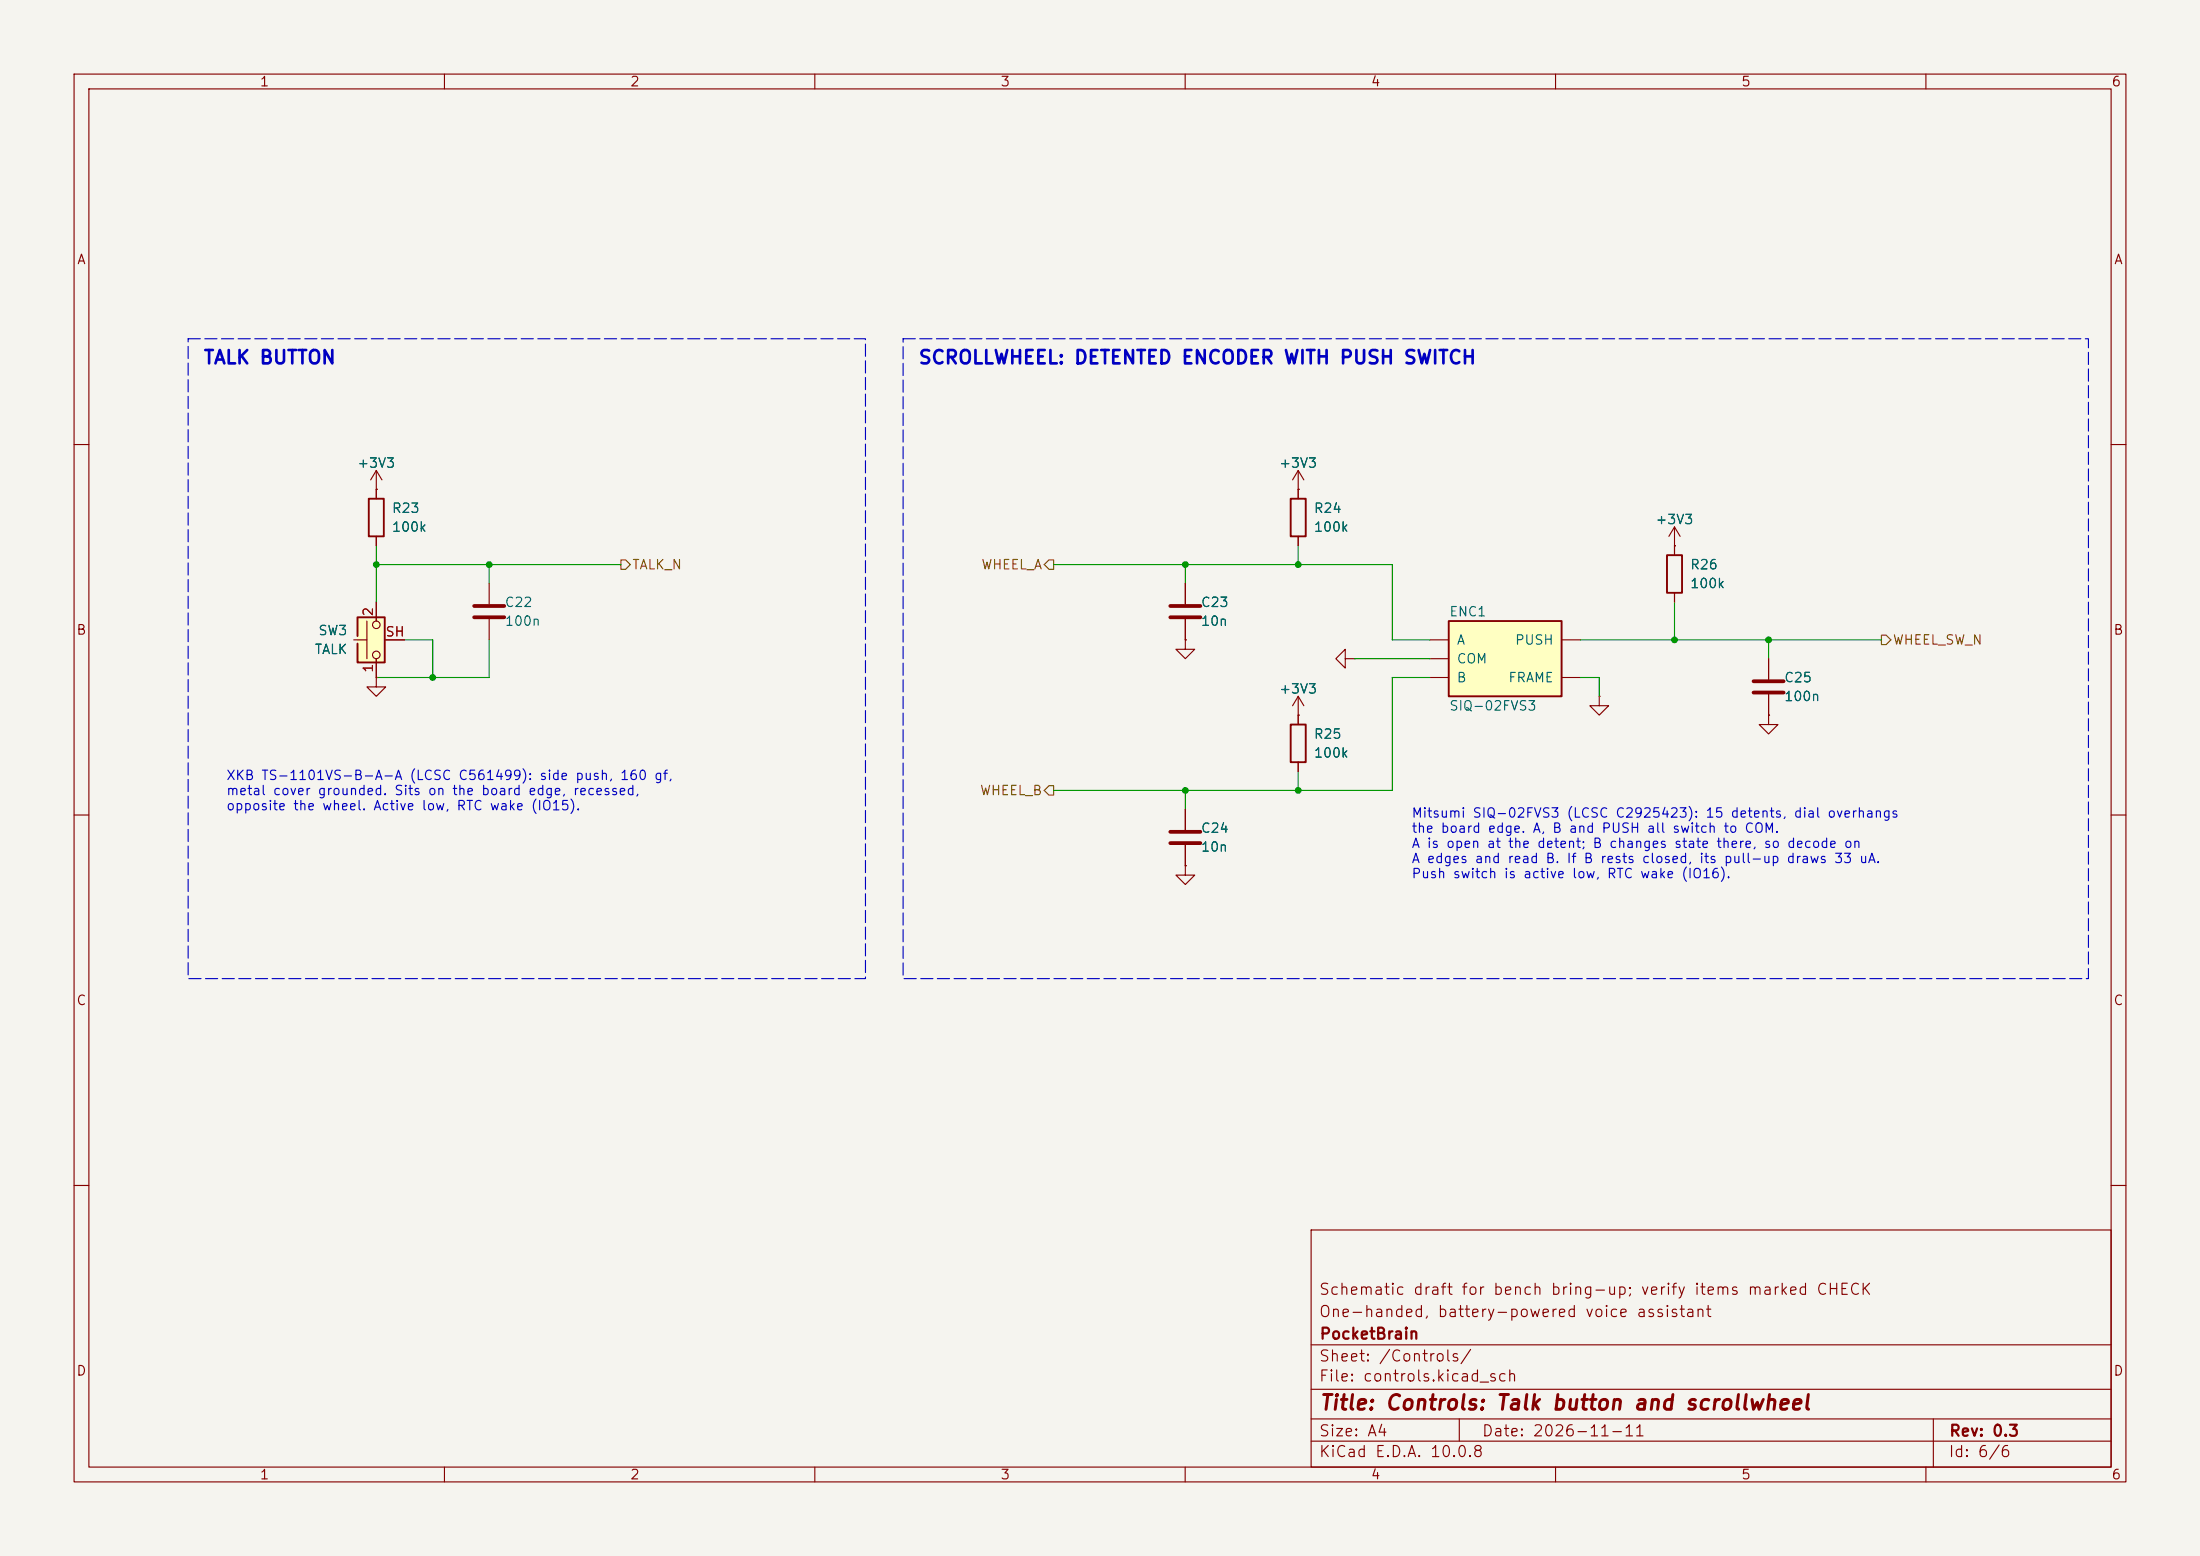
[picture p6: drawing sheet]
(kicad_sch
 (version 20260306)
 (generator "eeschema")
 (generator_version "10.0")
 (paper "A4")
 (title_block
  (title "Controls: Talk button and scrollwheel")
  (date "2026-11-11")
  (rev "0.3")
  (company "PocketBrain")
  (comment 1 "One-handed, battery-powered voice assistant")
  (comment 2 "Schematic draft for bench bring-up; verify items marked CHECK"))
 (lib_symbols
  (symbol "Device:C"
   (pin_numbers (hide yes))
   (pin_names
    (offset 0.254)) (exclude_from_sim no) (in_bom yes) (on_board yes)
   (in_pos_files yes)
   (duplicate_pin_numbers_are_jumpers no)
   (property "Reference" "C" (at 0.635 2.54 0) (show_name no) (do_not_autoplace no) (effects (font (size 1.27 1.27)) (justify left)))
   (property "Value" "C" (at 0.635 -2.54 0) (show_name no) (do_not_autoplace no) (effects (font (size 1.27 1.27)) (justify left)))
   (property "Footprint" "" (at 0.9652 -3.81 0) (show_name no) (do_not_autoplace no) (hide yes) (effects (font (size 1.27 1.27))))
   (property "Datasheet" "" (at 0 0 0) (show_name no) (do_not_autoplace no) (hide yes) (effects (font (size 1.27 1.27))))
   (property "Description" "Unpolarized capacitor" (at 0 0 0) (show_name no) (do_not_autoplace no) (hide yes) (effects (font (size 1.27 1.27))))
   (symbol "C_0_1"
    (polyline (pts (xy -2.032 0.762) (xy 2.032 0.762)) (stroke (width 0.508) (type default)) (fill (type none)))
    (polyline (pts (xy -2.032 -0.762) (xy 2.032 -0.762)) (stroke (width 0.508) (type default)) (fill (type none))))
   (symbol "C_1_1"
    (pin passive line (at 0 3.81 270) (length 2.794) (name "" (effects (font (size 1.27 1.27)))) (number "1" (effects (font (size 1.27 1.27)))))
    (pin passive line (at 0 -3.81 90) (length 2.794) (name "" (effects (font (size 1.27 1.27)))) (number "2" (effects (font (size 1.27 1.27))))))
   (embedded_fonts no))
  (symbol "Device:R"
   (pin_numbers (hide yes))
   (pin_names
    (offset 0)) (exclude_from_sim no) (in_bom yes) (on_board yes)
   (in_pos_files yes)
   (duplicate_pin_numbers_are_jumpers no)
   (property "Reference" "R" (at 2.032 0 90) (show_name no) (do_not_autoplace no) (effects (font (size 1.27 1.27))))
   (property "Value" "R" (at 0 0 90) (show_name no) (do_not_autoplace no) (effects (font (size 1.27 1.27))))
   (property "Footprint" "" (at -1.778 0 90) (show_name no) (do_not_autoplace no) (hide yes) (effects (font (size 1.27 1.27))))
   (property "Datasheet" "" (at 0 0 0) (show_name no) (do_not_autoplace no) (hide yes) (effects (font (size 1.27 1.27))))
   (property "Description" "Resistor" (at 0 0 0) (show_name no) (do_not_autoplace no) (hide yes) (effects (font (size 1.27 1.27))))
   (symbol "R_0_1"
    (rectangle (start -1.016 -2.54) (end 1.016 2.54) (stroke (width 0.254) (type default)) (fill (type none))))
   (symbol "R_1_1"
    (pin passive line (at 0 3.81 270) (length 1.27) (name "" (effects (font (size 1.27 1.27)))) (number "1" (effects (font (size 1.27 1.27)))))
    (pin passive line (at 0 -3.81 90) (length 1.27) (name "" (effects (font (size 1.27 1.27)))) (number "2" (effects (font (size 1.27 1.27))))))
   (embedded_fonts no))
  (symbol "Switch:SW_Push_Shielded"
   (pin_names
    (offset 1.016) (hide yes)) (exclude_from_sim no) (in_bom yes) (on_board yes)
   (in_pos_files yes)
   (duplicate_pin_numbers_are_jumpers no)
   (property "Reference" "SW" (at 4.318 2.032 0) (show_name no) (do_not_autoplace no) (effects (font (size 1.27 1.27)) (justify left)))
   (property "Value" "SW_Push_Shielded" (at 0 4.572 0) (show_name no) (do_not_autoplace no) (effects (font (size 1.27 1.27))))
   (property "Footprint" "" (at 0 5.08 0) (show_name no) (do_not_autoplace no) (hide yes) (effects (font (size 1.27 1.27))))
   (property "Datasheet" "" (at 0 5.08 0) (show_name no) (do_not_autoplace no) (hide yes) (effects (font (size 1.27 1.27))))
   (property "Description" "Generic push-button switch, two contact pins and shield pin(s)" (at 0 0 0) (show_name no) (do_not_autoplace no) (hide yes) (effects (font (size 1.27 1.27))))
   (symbol "SW_Push_Shielded_0_1"
    (circle (center -2.032 0) (radius 0.508) (stroke (width 0) (type default)) (fill (type none)))
    (polyline (pts (xy 0 1.27) (xy 0 3.048)) (stroke (width 0) (type default)) (fill (type none)))
    (polyline (pts (xy 0.508 2.54) (xy 3.048 2.54) (xy 3.048 -1.143) (xy -3.048 -1.143) (xy -3.048 2.54) (xy -0.508 2.54)) (stroke (width -0.0254) (type default)) (fill (type none)))
    (polyline (pts (xy 0.508 2.54) (xy 3.048 2.54) (xy 3.048 -1.143) (xy -3.048 -1.143) (xy -3.048 2.54) (xy -0.508 2.54)) (stroke (width 0.254) (type default)) (fill (type none)))
    (circle (center 2.032 0) (radius 0.508) (stroke (width 0) (type default)) (fill (type none)))
    (polyline (pts (xy 2.54 1.27) (xy -2.54 1.27)) (stroke (width 0) (type default)) (fill (type none)))
    (pin passive line (at -5.08 0 0) (length 2.54) (name "1" (effects (font (size 1.27 1.27)))) (number "1" (effects (font (size 1.27 1.27)))))
    (pin passive line (at 5.08 0 180) (length 2.54) (name "2" (effects (font (size 1.27 1.27)))) (number "2" (effects (font (size 1.27 1.27))))))
   (symbol "SW_Push_Shielded_1_1"
    (rectangle (start -3.048 2.54) (end 3.048 -1.27) (stroke (width -0.0254) (type default)) (fill (type background)))
    (pin passive line (at 0 -3.81 90) (length 2.54) (name "B" (effects (font (size 1.27 1.27)))) (number "SH" (effects (font (size 1.27 1.27))))))
   (embedded_fonts no))
  (symbol "pocketbrain:SIQ-02FVS3"
   (pin_numbers (hide yes))
   (pin_names
    (offset 1.016)) (exclude_from_sim no) (in_bom yes) (on_board yes)
   (in_pos_files yes)
   (duplicate_pin_numbers_are_jumpers no)
   (property "Reference" "ENC" (at -7.62 6.35 0) (show_name no) (do_not_autoplace no) (effects (font (size 1.27 1.27)) (justify left)))
   (property "Value" "SIQ-02FVS3" (at 0 6.35 0) (show_name no) (do_not_autoplace no) (effects (font (size 1.27 1.27)) (justify left)))
   (property "Footprint" "pocketbrain:RotaryEncoder_Mitsumi_SIQ-02FVS3" (at 0 -7.62 0) (show_name no) (do_not_autoplace no) (hide yes) (effects (font (size 1.27 1.27))))
   (property "Datasheet" "https://datasheet.lcsc.com/datasheet/pdf/7bff72617d5a3503f5ed21ab02a77dea.pdf" (at 0 -10.16 0) (show_name no) (do_not_autoplace no) (hide yes) (effects (font (size 1.27 1.27))))
   (property "Description" "Mitsumi thumbwheel encoder, 15 detents, with push (slide) switch; A, B and PUSH switch to COM" (at 0 0 0) (show_name no) (do_not_autoplace no) (hide yes) (effects (font (size 1.27 1.27))))
   (symbol "SIQ-02FVS3_0_1"
    (rectangle (start -7.62 5.08) (end 7.62 -5.08) (stroke (width 0.254) (type default)) (fill (type background))))
   (symbol "SIQ-02FVS3_1_1"
    (pin passive line (at -10.16 2.54 0) (length 2.54) (name "A" (effects (font (size 1.27 1.27)))) (number "A" (effects (font (size 1.27 1.27)))))
    (pin passive line (at -10.16 -2.54 0) (length 2.54) (name "B" (effects (font (size 1.27 1.27)))) (number "B" (effects (font (size 1.27 1.27)))))
    (pin passive line (at -10.16 0 0) (length 2.54) (name "COM" (effects (font (size 1.27 1.27)))) (number "C" (effects (font (size 1.27 1.27)))))
    (pin passive line (at 10.16 -2.54 180) (length 2.54) (name "FRAME" (effects (font (size 1.27 1.27)))) (number "MP" (effects (font (size 1.27 1.27)))))
    (pin passive line (at 10.16 2.54 180) (length 2.54) (name "PUSH" (effects (font (size 1.27 1.27)))) (number "S" (effects (font (size 1.27 1.27))))))
   (embedded_fonts no))
  (symbol "power:+3V3"
   (power global)
   (pin_numbers (hide yes))
   (pin_names
    (offset 0) (hide yes)) (exclude_from_sim no) (in_bom yes) (on_board yes)
   (in_pos_files yes)
   (duplicate_pin_numbers_are_jumpers no)
   (property "Reference" "#PWR" (at 0 -3.81 0) (show_name no) (do_not_autoplace no) (hide yes) (effects (font (size 1.27 1.27))))
   (property "Value" "+3V3" (at 0 3.556 0) (show_name no) (do_not_autoplace no) (effects (font (size 1.27 1.27))))
   (property "Footprint" "" (at 0 0 0) (show_name no) (do_not_autoplace no) (hide yes) (effects (font (size 1.27 1.27))))
   (property "Datasheet" "" (at 0 0 0) (show_name no) (do_not_autoplace no) (hide yes) (effects (font (size 1.27 1.27))))
   (property "Description" "Power symbol creates a global label with name \"+3V3\"" (at 0 0 0) (show_name no) (do_not_autoplace no) (hide yes) (effects (font (size 1.27 1.27))))
   (symbol "+3V3_0_1"
    (polyline (pts (xy -0.762 1.27) (xy 0 2.54)) (stroke (width 0) (type default)) (fill (type none)))
    (polyline (pts (xy 0 2.54) (xy 0.762 1.27)) (stroke (width 0) (type default)) (fill (type none)))
    (polyline (pts (xy 0 0) (xy 0 2.54)) (stroke (width 0) (type default)) (fill (type none))))
   (symbol "+3V3_1_1"
    (pin power_in line (at 0 0 90) (length 0) (name "" (effects (font (size 1.27 1.27)))) (number "1" (effects (font (size 1.27 1.27))))))
   (embedded_fonts no))
  (symbol "power:GND"
   (power global)
   (pin_numbers (hide yes))
   (pin_names
    (offset 0) (hide yes)) (exclude_from_sim no) (in_bom yes) (on_board yes)
   (in_pos_files yes)
   (duplicate_pin_numbers_are_jumpers no)
   (property "Reference" "#PWR" (at 0 -6.35 0) (show_name no) (do_not_autoplace no) (hide yes) (effects (font (size 1.27 1.27))))
   (property "Value" "GND" (at 0 -3.81 0) (show_name no) (do_not_autoplace no) (effects (font (size 1.27 1.27))))
   (property "Footprint" "" (at 0 0 0) (show_name no) (do_not_autoplace no) (hide yes) (effects (font (size 1.27 1.27))))
   (property "Datasheet" "" (at 0 0 0) (show_name no) (do_not_autoplace no) (hide yes) (effects (font (size 1.27 1.27))))
   (property "Description" "Power symbol creates a global label with name \"GND\" , ground" (at 0 0 0) (show_name no) (do_not_autoplace no) (hide yes) (effects (font (size 1.27 1.27))))
   (symbol "GND_0_1"
    (polyline (pts (xy 0 0) (xy 0 -1.27) (xy 1.27 -1.27) (xy 0 -2.54) (xy -1.27 -1.27) (xy 0 -1.27)) (stroke (width 0) (type default)) (fill (type none))))
   (symbol "GND_1_1"
    (pin power_in line (at 0 0 270) (length 0) (name "" (effects (font (size 1.27 1.27)))) (number "1" (effects (font (size 1.27 1.27))))))
   (embedded_fonts no)))
 (rectangle
  (start 121.92 45.72)
  (end 281.94 132.08)
  (stroke (width 0.15) (type dash))
  (fill (type none)))
 (rectangle
  (start 25.4 45.72)
  (end 116.84 132.08)
  (stroke (width 0.15) (type dash))
  (fill (type none)))
 (text "SCROLLWHEEL: DETENTED ENCODER WITH PUSH SWITCH"
  (exclude_from_sim no)
  (at 123.825 49.53 0)
  (effects (font (size 1.8 1.8)
    (bold yes)) (justify left bottom)))
 (text "TALK BUTTON"
  (exclude_from_sim no)
  (at 27.305 49.53 0)
  (effects (font (size 1.8 1.8)
    (bold yes)) (justify left bottom)))
 (text "Mitsumi SIQ-02FVS3 (LCSC C2925423): 15 detents, dial overhangs\nthe board edge. A, B and PUSH all switch to COM.\nA is open at the detent; B changes state there, so decode on\nA edges and read B. If B rests closed, its pull-up draws 33 uA.\nPush switch is active low, RTC wake (IO16)."
  (exclude_from_sim no)
  (at 190.5 109.22 0)
  (effects (font (size 1.27 1.27)) (justify left top)))
 (text "XKB TS-1101VS-B-A-A (LCSC C561499): side push, 160 gf,\nmetal cover grounded. Sits on the board edge, recessed,\nopposite the wheel. Active low, RTC wake (IO15)."
  (exclude_from_sim no)
  (at 30.48 104.14 0)
  (effects (font (size 1.27 1.27)) (justify left top)))
 (junction
  (at 66.04 76.2)
  (diameter 0)
  (color 0 0 0 0))
 (junction
  (at 160.02 106.68)
  (diameter 0)
  (color 0 0 0 0))
 (junction
  (at 160.02 76.2)
  (diameter 0)
  (color 0 0 0 0))
 (junction
  (at 175.26 76.2)
  (diameter 0)
  (color 0 0 0 0))
 (junction
  (at 58.42 91.44)
  (diameter 0)
  (color 0 0 0 0))
 (junction
  (at 175.26 106.68)
  (diameter 0)
  (color 0 0 0 0))
 (junction
  (at 238.76 86.36)
  (diameter 0)
  (color 0 0 0 0))
 (junction
  (at 226.06 86.36)
  (diameter 0)
  (color 0 0 0 0))
 (junction
  (at 50.8 76.2)
  (diameter 0)
  (color 0 0 0 0))
 (wire
  (pts (xy 54.61 86.36) (xy 58.42 86.36))
  (stroke (width 0) (type default)))
 (wire
  (pts (xy 58.42 91.44) (xy 50.8 91.44))
  (stroke (width 0) (type default)))
 (wire
  (pts (xy 226.06 81.28) (xy 226.06 86.36))
  (stroke (width 0) (type default)))
 (wire
  (pts (xy 50.8 76.2) (xy 66.04 76.2))
  (stroke (width 0) (type default)))
 (wire
  (pts (xy 66.04 76.2) (xy 66.04 78.74))
  (stroke (width 0) (type default)))
 (wire
  (pts (xy 187.96 91.44) (xy 187.96 106.68))
  (stroke (width 0) (type default)))
 (wire
  (pts (xy 226.06 86.36) (xy 238.76 86.36))
  (stroke (width 0) (type default)))
 (wire
  (pts (xy 175.26 106.68) (xy 160.02 106.68))
  (stroke (width 0) (type default)))
 (wire
  (pts (xy 193.04 88.9) (xy 182.88 88.9))
  (stroke (width 0) (type default)))
 (wire
  (pts (xy 175.26 73.66) (xy 175.26 76.2))
  (stroke (width 0) (type default)))
 (wire
  (pts (xy 50.8 76.2) (xy 50.8 81.28))
  (stroke (width 0) (type default)))
 (wire
  (pts (xy 160.02 106.68) (xy 160.02 109.22))
  (stroke (width 0) (type default)))
 (wire
  (pts (xy 238.76 86.36) (xy 254 86.36))
  (stroke (width 0) (type default)))
 (wire
  (pts (xy 66.04 91.44) (xy 58.42 91.44))
  (stroke (width 0) (type default)))
 (wire
  (pts (xy 66.04 76.2) (xy 83.82 76.2))
  (stroke (width 0) (type default)))
 (wire
  (pts (xy 213.36 91.44) (xy 215.9 91.44))
  (stroke (width 0) (type default)))
 (wire
  (pts (xy 175.26 104.14) (xy 175.26 106.68))
  (stroke (width 0) (type default)))
 (wire
  (pts (xy 187.96 76.2) (xy 175.26 76.2))
  (stroke (width 0) (type default)))
 (wire
  (pts (xy 187.96 86.36) (xy 187.96 76.2))
  (stroke (width 0) (type default)))
 (wire
  (pts (xy 50.8 73.66) (xy 50.8 76.2))
  (stroke (width 0) (type default)))
 (wire
  (pts (xy 187.96 106.68) (xy 175.26 106.68))
  (stroke (width 0) (type default)))
 (wire
  (pts (xy 215.9 91.44) (xy 215.9 93.98))
  (stroke (width 0) (type default)))
 (wire
  (pts (xy 160.02 76.2) (xy 142.24 76.2))
  (stroke (width 0) (type default)))
 (wire
  (pts (xy 193.04 86.36) (xy 187.96 86.36))
  (stroke (width 0) (type default)))
 (wire
  (pts (xy 175.26 76.2) (xy 160.02 76.2))
  (stroke (width 0) (type default)))
 (wire
  (pts (xy 160.02 76.2) (xy 160.02 78.74))
  (stroke (width 0) (type default)))
 (wire
  (pts (xy 193.04 91.44) (xy 187.96 91.44))
  (stroke (width 0) (type default)))
 (wire
  (pts (xy 160.02 106.68) (xy 142.24 106.68))
  (stroke (width 0) (type default)))
 (wire
  (pts (xy 58.42 86.36) (xy 58.42 91.44))
  (stroke (width 0) (type default)))
 (wire
  (pts (xy 66.04 86.36) (xy 66.04 91.44))
  (stroke (width 0) (type default)))
 (wire
  (pts (xy 213.36 86.36) (xy 226.06 86.36))
  (stroke (width 0) (type default)))
 (wire
  (pts (xy 238.76 86.36) (xy 238.76 88.9))
  (stroke (width 0) (type default)))
 (hierarchical_label "WHEEL_A"
  (shape output)
  (at 142.24 76.2 180)
  (effects (font (size 1.27 1.27)) (justify right)))
 (hierarchical_label "WHEEL_B"
  (shape output)
  (at 142.24 106.68 180)
  (effects (font (size 1.27 1.27)) (justify right)))
 (hierarchical_label "TALK_N"
  (shape output)
  (at 83.82 76.2 0)
  (effects (font (size 1.27 1.27)) (justify left)))
 (hierarchical_label "WHEEL_SW_N"
  (shape output)
  (at 254 86.36 0)
  (effects (font (size 1.27 1.27)) (justify left)))
 (symbol
  (lib_id "Device:R")
  (at 50.8 69.85 0)
  (unit 1)
  (body_style 1)
  (exclude_from_sim no)
  (in_bom yes)
  (on_board yes)
  (in_pos_files yes)
  (dnp no)
  (property "Reference" "R23" (at 52.832 68.58 0) (show_name no) (do_not_autoplace no) (effects (font (size 1.27 1.27)) (justify left)))
  (property "Value" "100k" (at 52.832 71.12 0) (show_name no) (do_not_autoplace no) (effects (font (size 1.27 1.27)) (justify left)))
  (property "Footprint" "Resistor_SMD:R_0402_1005Metric" (at 50.8 69.85 0) (hide yes) (show_name no) (do_not_autoplace no) (effects (font (size 1.27 1.27))))
  (property "Datasheet" "" (at 50.8 69.85 0) (hide yes) (show_name no) (do_not_autoplace no) (effects (font (size 1.27 1.27))))
  (property "Description" "Resistor" (at 50.8 69.85 0) (hide yes) (show_name no) (do_not_autoplace no) (effects (font (size 1.27 1.27))))
  (pin "1")
  (pin "2"))
 (symbol
  (lib_id "power:GND")
  (at 160.02 116.84 0)
  (unit 1)
  (body_style 1)
  (exclude_from_sim no)
  (in_bom yes)
  (on_board yes)
  (in_pos_files yes)
  (dnp no)
  (property "Reference" "#PWR607" (at 160.02 123.19 0) (hide yes) (show_name no) (do_not_autoplace no) (effects (font (size 1.27 1.27))))
  (property "Value" "GND" (at 160.02 120.65 0) (hide yes) (show_name no) (do_not_autoplace no) (effects (font (size 1.27 1.27))))
  (property "Footprint" "" (at 160.02 116.84 0) (hide yes) (show_name no) (do_not_autoplace no) (effects (font (size 1.27 1.27))))
  (property "Datasheet" "" (at 160.02 116.84 0) (hide yes) (show_name no) (do_not_autoplace no) (effects (font (size 1.27 1.27))))
  (property "Description" "Power symbol creates a global label with name \"GND\" , ground" (at 160.02 116.84 0) (hide yes) (show_name no) (do_not_autoplace no) (effects (font (size 1.27 1.27))))
  (pin "1"))
 (symbol
  (lib_id "power:+3V3")
  (at 226.06 73.66 0)
  (unit 1)
  (body_style 1)
  (exclude_from_sim no)
  (in_bom yes)
  (on_board yes)
  (in_pos_files yes)
  (dnp no)
  (property "Reference" "#PWR608" (at 226.06 77.47 0) (hide yes) (show_name no) (do_not_autoplace no) (effects (font (size 1.27 1.27))))
  (property "Value" "+3V3" (at 226.06 70.104 0) (show_name no) (do_not_autoplace no) (effects (font (size 1.27 1.27))))
  (property "Footprint" "" (at 226.06 73.66 0) (hide yes) (show_name no) (do_not_autoplace no) (effects (font (size 1.27 1.27))))
  (property "Datasheet" "" (at 226.06 73.66 0) (hide yes) (show_name no) (do_not_autoplace no) (effects (font (size 1.27 1.27))))
  (property "Description" "Power symbol creates a global label with name \"+3V3\"" (at 226.06 73.66 0) (hide yes) (show_name no) (do_not_autoplace no) (effects (font (size 1.27 1.27))))
  (pin "1"))
 (symbol
  (lib_id "power:GND")
  (at 215.9 93.98 0)
  (unit 1)
  (body_style 1)
  (exclude_from_sim no)
  (in_bom yes)
  (on_board yes)
  (in_pos_files yes)
  (dnp no)
  (property "Reference" "#PWR610" (at 215.9 100.33 0) (hide yes) (show_name no) (do_not_autoplace no) (effects (font (size 1.27 1.27))))
  (property "Value" "GND" (at 215.9 97.79 0) (hide yes) (show_name no) (do_not_autoplace no) (effects (font (size 1.27 1.27))))
  (property "Footprint" "" (at 215.9 93.98 0) (hide yes) (show_name no) (do_not_autoplace no) (effects (font (size 1.27 1.27))))
  (property "Datasheet" "" (at 215.9 93.98 0) (hide yes) (show_name no) (do_not_autoplace no) (effects (font (size 1.27 1.27))))
  (property "Description" "Power symbol creates a global label with name \"GND\" , ground" (at 215.9 93.98 0) (hide yes) (show_name no) (do_not_autoplace no) (effects (font (size 1.27 1.27))))
  (pin "1"))
 (symbol
  (lib_id "power:GND")
  (at 50.8 91.44 0)
  (unit 1)
  (body_style 1)
  (exclude_from_sim no)
  (in_bom yes)
  (on_board yes)
  (in_pos_files yes)
  (dnp no)
  (property "Reference" "#PWR602" (at 50.8 97.79 0) (hide yes) (show_name no) (do_not_autoplace no) (effects (font (size 1.27 1.27))))
  (property "Value" "GND" (at 50.8 95.25 0) (hide yes) (show_name no) (do_not_autoplace no) (effects (font (size 1.27 1.27))))
  (property "Footprint" "" (at 50.8 91.44 0) (hide yes) (show_name no) (do_not_autoplace no) (effects (font (size 1.27 1.27))))
  (property "Datasheet" "" (at 50.8 91.44 0) (hide yes) (show_name no) (do_not_autoplace no) (effects (font (size 1.27 1.27))))
  (property "Description" "Power symbol creates a global label with name \"GND\" , ground" (at 50.8 91.44 0) (hide yes) (show_name no) (do_not_autoplace no) (effects (font (size 1.27 1.27))))
  (pin "1"))
 (symbol
  (lib_id "Device:C")
  (at 66.04 82.55 0)
  (unit 1)
  (body_style 1)
  (exclude_from_sim no)
  (in_bom yes)
  (on_board yes)
  (in_pos_files yes)
  (dnp no)
  (property "Reference" "C22" (at 68.072 81.28 0) (show_name no) (do_not_autoplace no) (effects (font (size 1.27 1.27)) (justify left)))
  (property "Value" "100n" (at 68.072 83.82 0) (show_name no) (do_not_autoplace no) (effects (font (size 1.27 1.27)) (justify left)))
  (property "Footprint" "Capacitor_SMD:C_0402_1005Metric" (at 66.04 82.55 0) (hide yes) (show_name no) (do_not_autoplace no) (effects (font (size 1.27 1.27))))
  (property "Datasheet" "" (at 66.04 82.55 0) (hide yes) (show_name no) (do_not_autoplace no) (effects (font (size 1.27 1.27))))
  (property "Description" "Unpolarized capacitor" (at 66.04 82.55 0) (hide yes) (show_name no) (do_not_autoplace no) (effects (font (size 1.27 1.27))))
  (pin "1")
  (pin "2"))
 (symbol
  (lib_id "Device:R")
  (at 175.26 69.85 0)
  (unit 1)
  (body_style 1)
  (exclude_from_sim no)
  (in_bom yes)
  (on_board yes)
  (in_pos_files yes)
  (dnp no)
  (property "Reference" "R24" (at 177.292 68.58 0) (show_name no) (do_not_autoplace no) (effects (font (size 1.27 1.27)) (justify left)))
  (property "Value" "100k" (at 177.292 71.12 0) (show_name no) (do_not_autoplace no) (effects (font (size 1.27 1.27)) (justify left)))
  (property "Footprint" "Resistor_SMD:R_0402_1005Metric" (at 175.26 69.85 0) (hide yes) (show_name no) (do_not_autoplace no) (effects (font (size 1.27 1.27))))
  (property "Datasheet" "" (at 175.26 69.85 0) (hide yes) (show_name no) (do_not_autoplace no) (effects (font (size 1.27 1.27))))
  (property "Description" "Resistor" (at 175.26 69.85 0) (hide yes) (show_name no) (do_not_autoplace no) (effects (font (size 1.27 1.27))))
  (pin "1")
  (pin "2"))
 (symbol
  (lib_id "power:+3V3")
  (at 175.26 66.04 0)
  (unit 1)
  (body_style 1)
  (exclude_from_sim no)
  (in_bom yes)
  (on_board yes)
  (in_pos_files yes)
  (dnp no)
  (property "Reference" "#PWR603" (at 175.26 69.85 0) (hide yes) (show_name no) (do_not_autoplace no) (effects (font (size 1.27 1.27))))
  (property "Value" "+3V3" (at 175.26 62.484 0) (show_name no) (do_not_autoplace no) (effects (font (size 1.27 1.27))))
  (property "Footprint" "" (at 175.26 66.04 0) (hide yes) (show_name no) (do_not_autoplace no) (effects (font (size 1.27 1.27))))
  (property "Datasheet" "" (at 175.26 66.04 0) (hide yes) (show_name no) (do_not_autoplace no) (effects (font (size 1.27 1.27))))
  (property "Description" "Power symbol creates a global label with name \"+3V3\"" (at 175.26 66.04 0) (hide yes) (show_name no) (do_not_autoplace no) (effects (font (size 1.27 1.27))))
  (pin "1"))
 (symbol
  (lib_id "power:+3V3")
  (at 175.26 96.52 0)
  (unit 1)
  (body_style 1)
  (exclude_from_sim no)
  (in_bom yes)
  (on_board yes)
  (in_pos_files yes)
  (dnp no)
  (property "Reference" "#PWR606" (at 175.26 100.33 0) (hide yes) (show_name no) (do_not_autoplace no) (effects (font (size 1.27 1.27))))
  (property "Value" "+3V3" (at 175.26 92.964 0) (show_name no) (do_not_autoplace no) (effects (font (size 1.27 1.27))))
  (property "Footprint" "" (at 175.26 96.52 0) (hide yes) (show_name no) (do_not_autoplace no) (effects (font (size 1.27 1.27))))
  (property "Datasheet" "" (at 175.26 96.52 0) (hide yes) (show_name no) (do_not_autoplace no) (effects (font (size 1.27 1.27))))
  (property "Description" "Power symbol creates a global label with name \"+3V3\"" (at 175.26 96.52 0) (hide yes) (show_name no) (do_not_autoplace no) (effects (font (size 1.27 1.27))))
  (pin "1"))
 (symbol
  (lib_id "Device:C")
  (at 160.02 82.55 0)
  (unit 1)
  (body_style 1)
  (exclude_from_sim no)
  (in_bom yes)
  (on_board yes)
  (in_pos_files yes)
  (dnp no)
  (property "Reference" "C23" (at 162.052 81.28 0) (show_name no) (do_not_autoplace no) (effects (font (size 1.27 1.27)) (justify left)))
  (property "Value" "10n" (at 162.052 83.82 0) (show_name no) (do_not_autoplace no) (effects (font (size 1.27 1.27)) (justify left)))
  (property "Footprint" "Capacitor_SMD:C_0402_1005Metric" (at 160.02 82.55 0) (hide yes) (show_name no) (do_not_autoplace no) (effects (font (size 1.27 1.27))))
  (property "Datasheet" "" (at 160.02 82.55 0) (hide yes) (show_name no) (do_not_autoplace no) (effects (font (size 1.27 1.27))))
  (property "Description" "Unpolarized capacitor" (at 160.02 82.55 0) (hide yes) (show_name no) (do_not_autoplace no) (effects (font (size 1.27 1.27))))
  (pin "1")
  (pin "2"))
 (symbol
  (lib_id "Device:R")
  (at 226.06 77.47 0)
  (unit 1)
  (body_style 1)
  (exclude_from_sim no)
  (in_bom yes)
  (on_board yes)
  (in_pos_files yes)
  (dnp no)
  (property "Reference" "R26" (at 228.092 76.2 0) (show_name no) (do_not_autoplace no) (effects (font (size 1.27 1.27)) (justify left)))
  (property "Value" "100k" (at 228.092 78.74 0) (show_name no) (do_not_autoplace no) (effects (font (size 1.27 1.27)) (justify left)))
  (property "Footprint" "Resistor_SMD:R_0402_1005Metric" (at 226.06 77.47 0) (hide yes) (show_name no) (do_not_autoplace no) (effects (font (size 1.27 1.27))))
  (property "Datasheet" "" (at 226.06 77.47 0) (hide yes) (show_name no) (do_not_autoplace no) (effects (font (size 1.27 1.27))))
  (property "Description" "Resistor" (at 226.06 77.47 0) (hide yes) (show_name no) (do_not_autoplace no) (effects (font (size 1.27 1.27))))
  (pin "1")
  (pin "2"))
 (symbol
  (lib_id "Device:R")
  (at 175.26 100.33 0)
  (unit 1)
  (body_style 1)
  (exclude_from_sim no)
  (in_bom yes)
  (on_board yes)
  (in_pos_files yes)
  (dnp no)
  (property "Reference" "R25" (at 177.292 99.06 0) (show_name no) (do_not_autoplace no) (effects (font (size 1.27 1.27)) (justify left)))
  (property "Value" "100k" (at 177.292 101.6 0) (show_name no) (do_not_autoplace no) (effects (font (size 1.27 1.27)) (justify left)))
  (property "Footprint" "Resistor_SMD:R_0402_1005Metric" (at 175.26 100.33 0) (hide yes) (show_name no) (do_not_autoplace no) (effects (font (size 1.27 1.27))))
  (property "Datasheet" "" (at 175.26 100.33 0) (hide yes) (show_name no) (do_not_autoplace no) (effects (font (size 1.27 1.27))))
  (property "Description" "Resistor" (at 175.26 100.33 0) (hide yes) (show_name no) (do_not_autoplace no) (effects (font (size 1.27 1.27))))
  (pin "1")
  (pin "2"))
 (symbol
  (lib_id "Device:C")
  (at 238.76 92.71 0)
  (unit 1)
  (body_style 1)
  (exclude_from_sim no)
  (in_bom yes)
  (on_board yes)
  (in_pos_files yes)
  (dnp no)
  (property "Reference" "C25" (at 240.792 91.44 0) (show_name no) (do_not_autoplace no) (effects (font (size 1.27 1.27)) (justify left)))
  (property "Value" "100n" (at 240.792 93.98 0) (show_name no) (do_not_autoplace no) (effects (font (size 1.27 1.27)) (justify left)))
  (property "Footprint" "Capacitor_SMD:C_0402_1005Metric" (at 238.76 92.71 0) (hide yes) (show_name no) (do_not_autoplace no) (effects (font (size 1.27 1.27))))
  (property "Datasheet" "" (at 238.76 92.71 0) (hide yes) (show_name no) (do_not_autoplace no) (effects (font (size 1.27 1.27))))
  (property "Description" "Unpolarized capacitor" (at 238.76 92.71 0) (hide yes) (show_name no) (do_not_autoplace no) (effects (font (size 1.27 1.27))))
  (pin "1")
  (pin "2"))
 (symbol
  (lib_id "power:GND")
  (at 160.02 86.36 0)
  (unit 1)
  (body_style 1)
  (exclude_from_sim no)
  (in_bom yes)
  (on_board yes)
  (in_pos_files yes)
  (dnp no)
  (property "Reference" "#PWR604" (at 160.02 92.71 0) (hide yes) (show_name no) (do_not_autoplace no) (effects (font (size 1.27 1.27))))
  (property "Value" "GND" (at 160.02 90.17 0) (hide yes) (show_name no) (do_not_autoplace no) (effects (font (size 1.27 1.27))))
  (property "Footprint" "" (at 160.02 86.36 0) (hide yes) (show_name no) (do_not_autoplace no) (effects (font (size 1.27 1.27))))
  (property "Datasheet" "" (at 160.02 86.36 0) (hide yes) (show_name no) (do_not_autoplace no) (effects (font (size 1.27 1.27))))
  (property "Description" "Power symbol creates a global label with name \"GND\" , ground" (at 160.02 86.36 0) (hide yes) (show_name no) (do_not_autoplace no) (effects (font (size 1.27 1.27))))
  (pin "1"))
 (symbol
  (lib_id "pocketbrain:SIQ-02FVS3")
  (at 203.2 88.9 0)
  (unit 1)
  (body_style 1)
  (exclude_from_sim no)
  (in_bom yes)
  (on_board yes)
  (in_pos_files yes)
  (dnp no)
  (property "Reference" "ENC1" (at 195.58 82.55 0) (show_name no) (do_not_autoplace no) (effects (font (size 1.27 1.27)) (justify left)))
  (property "Value" "SIQ-02FVS3" (at 195.58 95.25 0) (show_name no) (do_not_autoplace no) (effects (font (size 1.27 1.27)) (justify left)))
  (property "Footprint" "pocketbrain:RotaryEncoder_Mitsumi_SIQ-02FVS3" (at 203.2 88.9 0) (hide yes) (show_name no) (do_not_autoplace no) (effects (font (size 1.27 1.27))))
  (property "Datasheet" "https://datasheet.lcsc.com/datasheet/pdf/7bff72617d5a3503f5ed21ab02a77dea.pdf" (at 203.2 88.9 0) (hide yes) (show_name no) (do_not_autoplace no) (effects (font (size 1.27 1.27))))
  (property "Description" "Mitsumi thumbwheel encoder, 15 detents, with push (slide) switch; A, B and PUSH switch to COM" (at 203.2 88.9 0) (hide yes) (show_name no) (do_not_autoplace no) (effects (font (size 1.27 1.27))))
  (property "Manufacturer" "Mitsumi" (at 203.2 88.9 0) (hide yes) (show_name no) (do_not_autoplace no) (effects (font (size 1.27 1.27))))
  (property "MPN" "SIQ-02FVS3" (at 203.2 88.9 0) (hide yes) (show_name no) (do_not_autoplace no) (effects (font (size 1.27 1.27))))
  (property "LCSC" "C2925423" (at 203.2 88.9 0) (hide yes) (show_name no) (do_not_autoplace no) (effects (font (size 1.27 1.27))))
  (pin "A")
  (pin "C")
  (pin "B")
  (pin "S")
  (pin "MP"))
 (symbol
  (lib_id "Device:C")
  (at 160.02 113.03 0)
  (unit 1)
  (body_style 1)
  (exclude_from_sim no)
  (in_bom yes)
  (on_board yes)
  (in_pos_files yes)
  (dnp no)
  (property "Reference" "C24" (at 162.052 111.76 0) (show_name no) (do_not_autoplace no) (effects (font (size 1.27 1.27)) (justify left)))
  (property "Value" "10n" (at 162.052 114.3 0) (show_name no) (do_not_autoplace no) (effects (font (size 1.27 1.27)) (justify left)))
  (property "Footprint" "Capacitor_SMD:C_0402_1005Metric" (at 160.02 113.03 0) (hide yes) (show_name no) (do_not_autoplace no) (effects (font (size 1.27 1.27))))
  (property "Datasheet" "" (at 160.02 113.03 0) (hide yes) (show_name no) (do_not_autoplace no) (effects (font (size 1.27 1.27))))
  (property "Description" "Unpolarized capacitor" (at 160.02 113.03 0) (hide yes) (show_name no) (do_not_autoplace no) (effects (font (size 1.27 1.27))))
  (pin "1")
  (pin "2"))
 (symbol
  (lib_id "power:GND")
  (at 238.76 96.52 0)
  (unit 1)
  (body_style 1)
  (exclude_from_sim no)
  (in_bom yes)
  (on_board yes)
  (in_pos_files yes)
  (dnp no)
  (property "Reference" "#PWR609" (at 238.76 102.87 0) (hide yes) (show_name no) (do_not_autoplace no) (effects (font (size 1.27 1.27))))
  (property "Value" "GND" (at 238.76 100.33 0) (hide yes) (show_name no) (do_not_autoplace no) (effects (font (size 1.27 1.27))))
  (property "Footprint" "" (at 238.76 96.52 0) (hide yes) (show_name no) (do_not_autoplace no) (effects (font (size 1.27 1.27))))
  (property "Datasheet" "" (at 238.76 96.52 0) (hide yes) (show_name no) (do_not_autoplace no) (effects (font (size 1.27 1.27))))
  (property "Description" "Power symbol creates a global label with name \"GND\" , ground" (at 238.76 96.52 0) (hide yes) (show_name no) (do_not_autoplace no) (effects (font (size 1.27 1.27))))
  (pin "1"))
 (symbol
  (lib_id "Switch:SW_Push_Shielded")
  (at 50.8 86.36 90)
  (unit 1)
  (body_style 1)
  (exclude_from_sim no)
  (in_bom yes)
  (on_board yes)
  (in_pos_files yes)
  (dnp no)
  (property "Reference" "SW3" (at 46.99 85.09 90) (show_name no) (do_not_autoplace no) (effects (font (size 1.27 1.27)) (justify left)))
  (property "Value" "TALK" (at 46.99 87.63 90) (show_name no) (do_not_autoplace no) (effects (font (size 1.27 1.27)) (justify left)))
  (property "Footprint" "pocketbrain:SW_XKB_TS-1101VS_SidePush" (at 50.8 86.36 0) (hide yes) (show_name no) (do_not_autoplace no) (effects (font (size 1.27 1.27))))
  (property "Datasheet" "" (at 50.8 86.36 0) (hide yes) (show_name no) (do_not_autoplace no) (effects (font (size 1.27 1.27))))
  (property "Description" "Generic push-button switch, two contact pins and shield pin(s)" (at 50.8 86.36 0) (hide yes) (show_name no) (do_not_autoplace no) (effects (font (size 1.27 1.27))))
  (property "Manufacturer" "XKB Connection" (at 50.8 86.36 0) (hide yes) (show_name no) (do_not_autoplace no) (effects (font (size 1.27 1.27))))
  (property "MPN" "TS-1101VS-B-A-A" (at 50.8 86.36 0) (hide yes) (show_name no) (do_not_autoplace no) (effects (font (size 1.27 1.27))))
  (property "LCSC" "C561499" (at 50.8 86.36 0) (hide yes) (show_name no) (do_not_autoplace no) (effects (font (size 1.27 1.27))))
  (pin "1")
  (pin "2")
  (pin "SH"))
 (symbol
  (lib_id "power:+3V3")
  (at 50.8 66.04 0)
  (unit 1)
  (body_style 1)
  (exclude_from_sim no)
  (in_bom yes)
  (on_board yes)
  (in_pos_files yes)
  (dnp no)
  (property "Reference" "#PWR601" (at 50.8 69.85 0) (hide yes) (show_name no) (do_not_autoplace no) (effects (font (size 1.27 1.27))))
  (property "Value" "+3V3" (at 50.8 62.484 0) (show_name no) (do_not_autoplace no) (effects (font (size 1.27 1.27))))
  (property "Footprint" "" (at 50.8 66.04 0) (hide yes) (show_name no) (do_not_autoplace no) (effects (font (size 1.27 1.27))))
  (property "Datasheet" "" (at 50.8 66.04 0) (hide yes) (show_name no) (do_not_autoplace no) (effects (font (size 1.27 1.27))))
  (property "Description" "Power symbol creates a global label with name \"+3V3\"" (at 50.8 66.04 0) (hide yes) (show_name no) (do_not_autoplace no) (effects (font (size 1.27 1.27))))
  (pin "1"))
 (symbol
  (lib_id "power:GND")
  (at 182.88 88.9 270)
  (unit 1)
  (body_style 1)
  (exclude_from_sim no)
  (in_bom yes)
  (on_board yes)
  (in_pos_files yes)
  (dnp no)
  (property "Reference" "#PWR605" (at 176.53 88.9 0) (hide yes) (show_name no) (do_not_autoplace no) (effects (font (size 1.27 1.27))))
  (property "Value" "GND" (at 179.07 88.9 0) (hide yes) (show_name no) (do_not_autoplace no) (effects (font (size 1.27 1.27))))
  (property "Footprint" "" (at 182.88 88.9 0) (hide yes) (show_name no) (do_not_autoplace no) (effects (font (size 1.27 1.27))))
  (property "Datasheet" "" (at 182.88 88.9 0) (hide yes) (show_name no) (do_not_autoplace no) (effects (font (size 1.27 1.27))))
  (property "Description" "Power symbol creates a global label with name \"GND\" , ground" (at 182.88 88.9 0) (hide yes) (show_name no) (do_not_autoplace no) (effects (font (size 1.27 1.27))))
  (pin "1")))
